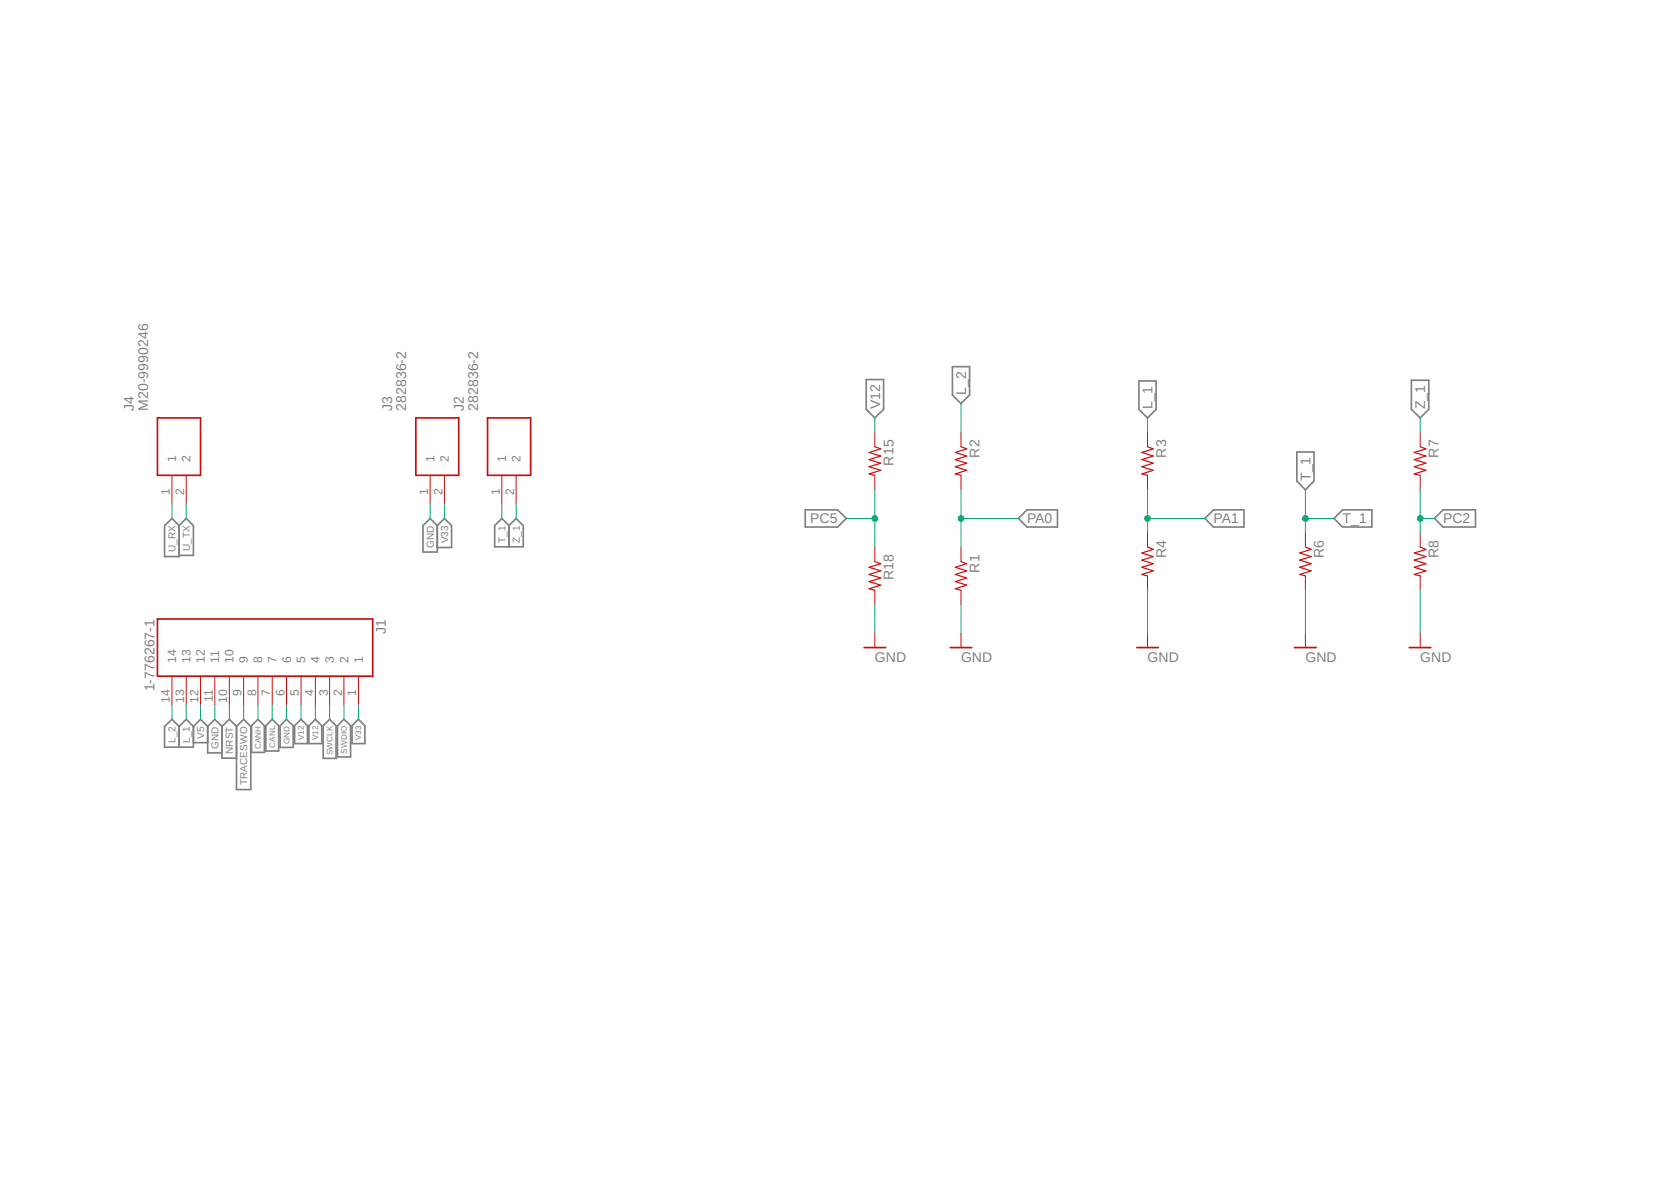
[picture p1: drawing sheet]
<svg xmlns="http://www.w3.org/2000/svg" width="297mm" height="210mm" viewBox="0 0 297 210" stroke-linecap="round" stroke-linejoin="round" font-family="sans-serif">
<path d="M0 38.2l297.1 133.5M297.1 38.2l-297.1 133.5" fill="none" stroke="#fff" stroke-width=".18"/>
<g fill="none" stroke="#808080" stroke-width=".3">
<path d="M154 67.4h3.1v5.3l-1.6 1.6-1.5-1.6zM169.3 65.2h3v5l-1.5 1.5-1.5-1.5zM202.4 67.7h3.1v5l-1.5 1.6-1.6-1.6zM250.9 67.6h3.1v5.1l-1.6 1.6-1.5-1.6zM29.3 93.4l1.3-1.3 1.2 1.3v5.5h-2.5zM31.8 93.4l1.3-1.3 1.3 1.3v5.3h-2.6M76.5 92.1l1.2 1.3v4.7h-2.5v-4.7zM77.7 93.4l1.3-1.3 1.3 1.3v3.9h-2.6M89.2 92.1l1.3 1.3 1.2-1.3 1.3 1.3v3.8h-5.1v-3.8zM90.5 93.4v3.8M143.1 90.6h5.8l1.5 1.5-1.5 1.5h-5.8zM181 92.1l1.5-1.5h5.5v3h-5.5z"/>
<path d="M215.7 90.6h5.4v3h-5.4l-1.5-1.5zM230.5 80.3h3.1v5.2l-1.6 1.5-1.5-1.5zM238.6 90.6h5.2v3h-5.2l-1.5-1.5zM256.5 90.6h5.8v3h-5.8l-1.5-1.5zM31.8 129.1l-1.2-1.3-1.3 1.3v3.7h5.1v-3.7M31.8 129.1l1.3-1.3 1.3 1.3M31.8 129.1v3.7M34.4 129.1l1.2-1.3 1.3 1.3M34.4 132h2.5M36.9 129.1l1.3-1.3 1.3 1.3M36.9 129.1v4.7h2.6M39.5 129.1v5.6h2.5"/>
<path d="M39.5 129.1l1.3-1.3 1.2 1.3M43.3 127.8l1.3 1.3v11.2h-2.6v-11.2zM44.7 128.9l1.1-1.1 1.2 1.1v4.8h-2.3zM47.2 128.9l1.2-1.1 1.1 1.1v4.5h-2.3zM49.8 128.9l1.1-1.1 1.2 1.1v3.9h-2.3zM52.4 128.9l1.1-1.1 1.2 1.1v3.2h-2.3zM54.9 128.9l1.1-1.1 1.2 1.1v3.2h-2.3zM57.4 128.9l1.2-1.1 1.1 1.1v5.8h-2.3zM60 128.9l1.1-1.1 1.2 1.1v5.6h-2.3zM62.6 128.9l1.1-1.1 1.2 1.1v3.2h-2.3z"/>
</g>
<path d="M155.5 79.4l1 .4-2 .6 2 .6-2 .7 2 .6-2 .6 2 .7-2 .6 1 .3M170.8 79.4l1 .4-2 .6 2 .6-2 .7 2 .6-2 .6 2 .7-2 .6 1 .3M204 79.4l1 .4-2.1 .6 2.1 .6-2.1 .7 2.1 .6-2.1 .6 2.1 .7-2.1 .6 1.1 .3M252.4 79.4l1 .4-2 .6 2 .6-2 .7 2 .6-2 .6 2 .7-2 .6 1 .3M155.5 99.8l1 .4-2 .6 2 .6-2 .7 2 .6-2 .6 2 .7-2 .6 1 .3M170.8 99.8l1 .4-2 .6 2 .6-2 .7 2 .6-2 .6 2 .7-2 .6 1 .3M204 97.2l1 .4-2.1 .7 2.1 .6-2.1 .6 2.1 .7-2.1 .6 2.1 .6-2.1 .7 1.1 .2M232 97.2l1 .4-2 .7 2 .6-2 .6 2 .7-2 .6 2 .6-2 .7 1 .2M252.4 97.2l1 .4-2 .7 2 .6-2 .6 2 .7-2 .6 2 .6-2 .7 1 .2" fill="none" stroke="#c90d0c" stroke-width=".21"/>
<g fill="none" stroke="#c90d0c" stroke-width=".18">
<path d="M155.5 76.8v2.6M170.8 76.8v2.6M204 76.8v2.6M252.4 76.8v2.6M30.6 84.5v5.1M33.1 84.5v5.1M76.5 84.5v5.1M79 84.5v5.1M89.2 84.5v5.1M91.7 84.5v5.1M155.5 84.5v2.5M155.5 97.2v2.6"/>
<path d="M170.8 84.5v2.5M170.8 97.2v2.6M204 84.5v2.5M204 94.7v2.5M232 94.7v2.5M252.4 84.5v2.5M252.4 94.7v2.5M155.5 104.9v2.5M155.5 112.5v2.6M170.8 104.9v2.5M170.8 112.5v2.6M204 102.3v2.6"/>
<path d="M204 112.5v2.6M232 102.3v2.6M232 112.5v2.6M252.4 102.3v2.6M252.4 112.5v2.6M30.6 120.1v5.2M33.1 120.1v5.2M35.6 120.1v5.2M38.2 120.1v5.2M40.8 120.1v5.2M43.3 120.1v5.2M45.8 120.1v5.2"/>
<path d="M48.4 120.1v5.2M50.9 120.1v5.2M53.5 120.1v5.2M56 120.1v5.2M58.6 120.1v5.2M61.1 120.1v5.2M63.7 120.1v5.2"/>
</g>
<path d="M28 74.3h7.6v10.2h-7.6zM73.9 74.3h7.6v10.2h-7.6zM86.7 74.3h7.6v10.2h-7.6zM28 110h38.3v10.1h-38.3zM153.6 115.1h3.8M168.9 115.1h3.8M202.1 115.1h3.8M230.1 115.1h3.8M250.5 115.1h3.8" fill="none" stroke="#c90d0c" stroke-width=".3"/>
<g fill="none" stroke="#0dab76" stroke-width=".18">
<path d="M155.5 74.3v2.5M76.5 89.6v2.5M79 89.6v2.5M170.8 87v10.2M170.8 92.1h10.2M155.5 107.4v5.1M170.8 107.4v5.1M204 104.9v7.6M232 104.9v7.6M252.4 104.9v7.6M35.6 125.3v2.5M38.2 125.3v2.5"/>
<path d="M40.8 125.3v2.5M43.3 125.3v2.5M45.8 125.3v2.5M48.4 125.3v2.5M50.9 125.3v2.5M53.5 125.3v2.5M56 125.3v2.5M58.6 125.3v2.5M61.1 125.3v2.5M63.7 125.3v2.5"/>
</g>
<circle cx="170.8" cy="92.1" r=".51" fill="#0dab76"/>
<g fill="none" stroke="#0dab76" stroke-width=".18">
<path d="M204 74.3v2.5M252.4 74.3v2.5M91.7 89.6v2.5M252.4 87v7.7M252.4 92.1h2.6M33.1 125.3v2.5"/>
<circle cx="170.8" cy="92.1" r=".51"/>
</g>
<circle cx="252.4" cy="92.1" r=".51" fill="#0dab76"/>
<g fill="none" stroke="#0dab76" stroke-width=".18">
<path d="M204 87v7.7M204 92.1h10.2"/>
<circle cx="252.4" cy="92.1" r=".51"/>
</g>
<circle cx="204" cy="92.1" r=".51" fill="#0dab76"/>
<g fill="none" stroke="#0dab76" stroke-width=".18">
<path d="M170.8 71.7v5.1M232 87v7.7M30.6 125.3v2.5"/>
<circle cx="204" cy="92.1" r=".51"/>
</g>
<circle cx="232" cy="92.1" r=".51" fill="#0dab76"/>
<g fill="none" stroke="#0dab76" stroke-width=".18">
<path d="M30.6 89.6v2.5M33.1 89.6v2.5M89.2 89.6v2.5M150.4 92.1h5.1M155.5 87v10.2M232 92.1h5.1"/>
<circle cx="232" cy="92.1" r=".51"/>
</g>
<circle cx="155.5" cy="92.1" r=".51" fill="#0dab76"/>
<circle cx="155.5" cy="92.1" r=".51" fill="none" stroke="#0dab76" stroke-width=".18"/>
<g font-size="2.5" fill="#808080">
<text x="171.7" y="70.2" transform="rotate(-90 171.7 70.2)">L_2</text>
<text x="23.8" y="73" transform="rotate(-90 23.8 73)">J4</text>
<text x="26.3" y="73" transform="rotate(-90 26.3 73)">M20-9990246</text>
<text x="69.7" y="73" transform="rotate(-90 69.7 73)">J3</text>
<text x="72.2" y="73" transform="rotate(-90 72.2 73)">282836-2</text>
<text x="82.4" y="73" transform="rotate(-90 82.4 73)">J2</text>
<text x="85" y="73" transform="rotate(-90 85 73)">282836-2</text>
<text x="156.4" y="72.7" transform="rotate(-90 156.4 72.7)">V12</text>
<text x="204.9" y="72.7" transform="rotate(-90 204.9 72.7)">L_1</text>
<text x="253.3" y="72.7" transform="rotate(-90 253.3 72.7)">Z_1</text>
<text x="158.8" y="82.7" transform="rotate(-90 158.8 82.7)">R15</text>
<text x="174.1" y="81.3" transform="rotate(-90 174.1 81.3)">R2</text>
<text x="207.3" y="81.3" transform="rotate(-90 207.3 81.3)">R3</text>
<text x="255.7" y="81.3" transform="rotate(-90 255.7 81.3)">R7</text>
<text x="232.9" y="85.5" transform="rotate(-90 232.9 85.5)">T_1</text>
<text x="144" y="93">PC5</text>
<text x="182.5" y="93">PA0</text>
<text x="215.7" y="93">PA1</text>
<text x="238.6" y="93">T_1</text>
<text x="256.5" y="93">PC2</text>
<text x="174.1" y="101.7" transform="rotate(-90 174.1 101.7)">R1</text>
<text x="207.3" y="99.1" transform="rotate(-90 207.3 99.1)">R4</text>
<text x="235.3" y="99.1" transform="rotate(-90 235.3 99.1)">R6</text>
<text x="255.7" y="99.1" transform="rotate(-90 255.7 99.1)">R8</text>
<text x="158.8" y="103.1" transform="rotate(-90 158.8 103.1)">R18</text>
<text x="68.6" y="112.6" transform="rotate(-90 68.6 112.6)">J1</text>
<text x="155.5" y="117.6">GND</text>
<text x="170.8" y="117.6">GND</text>
<text x="204" y="117.6">GND</text>
<text x="232" y="117.6">GND</text>
<text x="252.4" y="117.6">GND</text>
<text x="27.5" y="122.9" transform="rotate(-90 27.5 122.9)">1-776267-1</text>
</g>
<g font-size="2.2" fill="#808080">
<text x="31.3" y="82.1" transform="rotate(-90 31.3 82.1)">1</text>
<text x="33.9" y="82.1" transform="rotate(-90 33.9 82.1)">2</text>
<text x="77.2" y="82.1" transform="rotate(-90 77.2 82.1)">1</text>
<text x="79.8" y="82.1" transform="rotate(-90 79.8 82.1)">2</text>
<text x="90" y="82.1" transform="rotate(-90 90 82.1)">1</text>
<text x="92.5" y="82.1" transform="rotate(-90 92.5 82.1)">2</text>
<text x="30.2" y="88" transform="rotate(-90 30.2 88)">1</text>
<text x="32.7" y="88" transform="rotate(-90 32.7 88)">2</text>
<text x="76.1" y="88" transform="rotate(-90 76.1 88)">1</text>
<text x="78.7" y="88" transform="rotate(-90 78.7 88)">2</text>
<text x="88.9" y="88" transform="rotate(-90 88.9 88)">1</text>
<text x="91.4" y="88" transform="rotate(-90 91.4 88)">2</text>
<text x="31.3" y="117.8" transform="rotate(-90 31.3 117.8)">14</text>
<text x="33.9" y="117.8" transform="rotate(-90 33.9 117.8)">13</text>
<text x="36.4" y="117.8" transform="rotate(-90 36.4 117.8)">12</text>
<text x="38.9" y="117.8" transform="rotate(-90 38.9 117.8)">11</text>
<text x="41.5" y="117.8" transform="rotate(-90 41.5 117.8)">10</text>
<text x="44.1" y="117.8" transform="rotate(-90 44.1 117.8)">9</text>
<text x="46.6" y="117.8" transform="rotate(-90 46.6 117.8)">8</text>
<text x="49.1" y="117.8" transform="rotate(-90 49.1 117.8)">7</text>
<text x="51.7" y="117.8" transform="rotate(-90 51.7 117.8)">6</text>
<text x="54.3" y="117.8" transform="rotate(-90 54.3 117.8)">5</text>
<text x="56.8" y="117.8" transform="rotate(-90 56.8 117.8)">4</text>
<text x="59.4" y="117.8" transform="rotate(-90 59.4 117.8)">3</text>
<text x="61.9" y="117.8" transform="rotate(-90 61.9 117.8)">2</text>
<text x="64.5" y="117.8" transform="rotate(-90 64.5 117.8)">1</text>
<text x="30.2" y="124.9" transform="rotate(-90 30.2 124.9)">14</text>
<text x="32.7" y="124.9" transform="rotate(-90 32.7 124.9)">13</text>
<text x="35.3" y="124.9" transform="rotate(-90 35.3 124.9)">12</text>
<text x="37.8" y="124.7" transform="rotate(-90 37.8 124.7)">11</text>
<text x="40.4" y="124.9" transform="rotate(-90 40.4 124.9)">10</text>
<text x="42.9" y="123.7" transform="rotate(-90 42.9 123.7)">9</text>
<text x="45.5" y="123.7" transform="rotate(-90 45.5 123.7)">8</text>
<text x="48" y="123.7" transform="rotate(-90 48 123.7)">7</text>
<text x="50.6" y="123.7" transform="rotate(-90 50.6 123.7)">6</text>
<text x="53.1" y="123.7" transform="rotate(-90 53.1 123.7)">5</text>
<text x="55.7" y="123.7" transform="rotate(-90 55.7 123.7)">4</text>
<text x="58.3" y="123.7" transform="rotate(-90 58.3 123.7)">3</text>
<text x="60.8" y="123.7" transform="rotate(-90 60.8 123.7)">2</text>
<text x="63.3" y="123.7" transform="rotate(-90 63.3 123.7)">1</text>
</g>
<g font-size="1.8" fill="#808080">
<text x="31.2" y="98" transform="rotate(-90 31.2 98)">U_RX</text>
<text x="33.7" y="97.9" transform="rotate(-90 33.7 97.9)">U_TX</text>
<text x="77.1" y="97.3" transform="rotate(-90 77.1 97.3)">GND</text>
<text x="79.6" y="96.5" transform="rotate(-90 79.6 96.5)">V33</text>
<text x="89.8" y="96.4" transform="rotate(-90 89.8 96.4)">T_1</text>
<text x="92.4" y="96.4" transform="rotate(-90 92.4 96.4)">Z_1</text>
<text x="31.2" y="132" transform="rotate(-90 31.2 132)">L_2</text>
<text x="33.7" y="132" transform="rotate(-90 33.7 132)">L_1</text>
<text x="36.3" y="131.2" transform="rotate(-90 36.3 131.2)">V5</text>
<text x="38.8" y="133" transform="rotate(-90 38.8 133)">GND</text>
<text x="41.4" y="133.9" transform="rotate(-90 41.4 133.9)">NRST</text>
<text x="43.9" y="139.4" transform="rotate(-90 43.9 139.4)">TRACESWO</text>
</g>
<g font-size="1.4" fill="#808080">
<text x="54" y="131.5" transform="rotate(-90 54 131.5)">V12</text>
<text x="56.6" y="131.5" transform="rotate(-90 56.6 131.5)">V12</text>
<text x="64.2" y="131.5" transform="rotate(-90 64.2 131.5)">V33</text>
<text x="46.4" y="133.1" transform="rotate(-90 46.4 133.1)">CANH</text>
<text x="48.9" y="132.8" transform="rotate(-90 48.9 132.8)">CANL</text>
<text x="51.4" y="132.2" transform="rotate(-90 51.4 132.2)">GND</text>
<text x="59.1" y="134.2" transform="rotate(-90 59.1 134.2)">SWCLK</text>
<text x="61.6" y="133.9" transform="rotate(-90 61.6 133.9)">SWDIO</text>
</g>
</svg>
